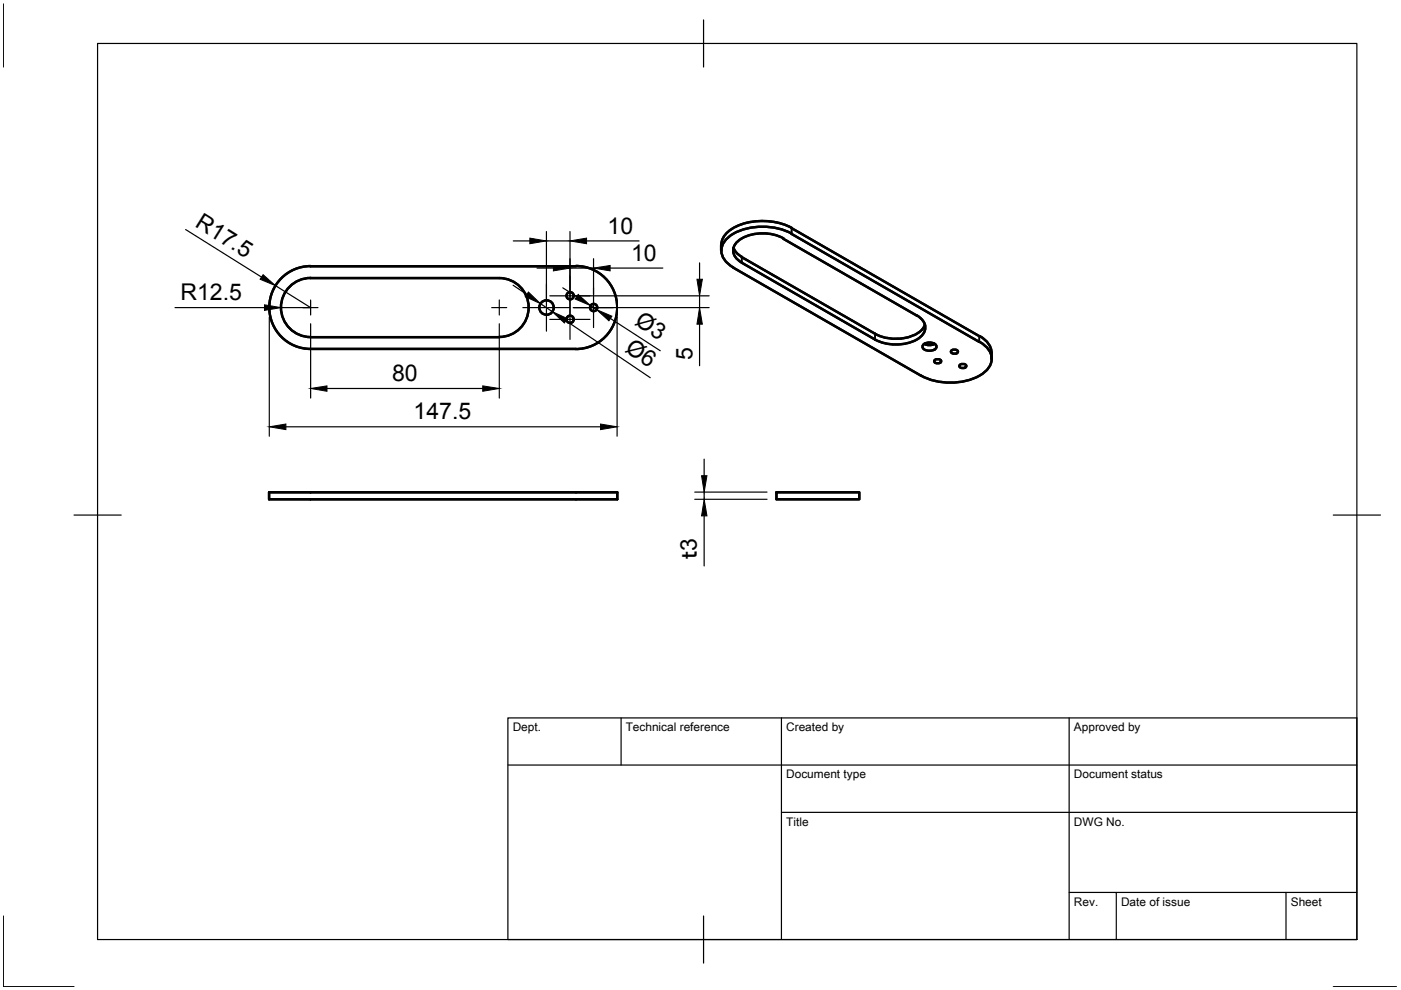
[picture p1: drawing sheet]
<svg xmlns="http://www.w3.org/2000/svg" width="297mm" height="210mm" viewBox="0 0 297 210" stroke-linecap="round" stroke-linejoin="round" font-family="sans-serif">
<g fill="none" stroke="#000" stroke-width=".51">
<path d="M65.8 56.5h56.3M105.8 59l-40-.1a6.3 6.3 0 0 0-6.2 6.3 6.3 6.3 0 0 0 6.2 6.3M105.9 59a6.2 6.2 0 0 1 6.2 6.2 6.2 6.2 0 0 1-6.2 6.2M122.1 56.4a8.8 8.8 0 0 1 8.8 8.8 8.8 8.8 0 0 1-8.8 8.8h-56.3a8.8 8.8 0 0 1-8.7-8.8 8.8 8.8 0 0 1 8.8-8.8M152.9 51.9v1.3M155.5 56.8l39.8 22.9M155.5 52.5a3.3 3.3 0 0 0 1.8 1.9M157.3 54.5l28.2 16.3a9.4 9.4 0 0 0 9.7-.6l.9-1.4M166.1 50.6l28.3 16.3a2.72 2.72 0 0 1 1.8 2.5 2.72 2.72 0 0 1-1.8 2.6 9.9 9.9 0 0 1-8.9 0l-28.2-16.3M166.1 50.6a9.4 9.4 0 0 0-9.6 .5 2.47 2.47 0 0 0 0 4.1l.8 .5M167.8 49.6l39.8 22.9M167.8 48.4l39.8 22.9"/>
<path d="M167.9 49.6a13.3 13.3 0 0 0-13.3 .6 3.5 3.5 0 0 0 0 5.9l.9 .6M167.9 48.3a13.4 13.4 0 0 0-13.2 .5 4 4 0 0 0-1.8 3.1M65.8 71.5h40M195.7 73.1a1.94 1.94 0 0 1 2.8 .3 1.26 1.26 0 0 1-1.7 1 1.1 1.1 0 0 1-1.2-1zM196 72.9a2.41 2.41 0 0 0 2.1 0M198.3 76.3l.5-.2a.58 .58 0 0 1 .7 .6l-.7 .3a.58 .58 0 0 1-.7-.5zM201.8 74.2l.6-.1a.58 .58 0 0 1 .7 .6l-.7 .3a.58 .58 0 0 1-.8-.6zM203.6 77.3l.5-.1a.58 .58 0 0 1 .8 .5l-.8 .3a.58 .58 0 0 1-.7-.5zM207.7 72.5a4 4 0 0 1 2.4 4.6 6.9 6.9 0 0 1-5.3 3.7 13.8 13.8 0 0 1-9.5-1.2M207.7 71.3a4.4 4.4 0 0 1 2.5 3.6M210.2 74.9v1.2M57.1 104.4h73.8v1.5h-73.8z"/>
<path d="M164.6 104.4h17.6v1.5h-17.6z"/>
<circle cx="115.9" cy="65.2" r="1.53"/>
<circle cx="120.9" cy="67.7" r=".77"/>
<circle cx="120.9" cy="62.7" r=".77"/>
<circle cx="125.9" cy="65.2" r=".77"/>
</g>
<path d="M157.3 54.5v1.2M167.8 48.4v1.2M185.5 70.8v1.2M207.6 71.3v1.2" fill="none" stroke="#000" stroke-width=".34"/>
<!-- layer: BORDER -->
<path d="M.7 .8v13.4M20.7 9.2h267v190h-267zM149.2 4.2v10M15.7 109.2h10M282.7 109.2h10M.7 194.2v15h15M149.2 194.2v10M282.7 209.2h13.4" fill="none" stroke="#000" stroke-width=".25"/>
<!-- layer: TITLEBLOCK -->
<path d="M107.7 152.2h180v47h-180zM131.7 152.2v10M165.7 152.2v47M226.7 152.2v47M107.7 162.2h180M165.7 172.2h122M226.7 189.2h61M236.7 189.2v10M272.7 189.2v10" fill="none" stroke="#000" stroke-width=".25"/>
<!-- layer: Center Lines -->
<g fill="none" stroke="#000" stroke-width=".25">
<path d="M120.8 58.4v4.2M64.2 65.2h3.2M65.9 63.6v3.2M104.3 65.2h3.1M105.9 63.6v3.2M110.9 65.2h4.7M115.7 65.2h.3M115.9 60.2v4.7M115.9 65.1v.2M115.9 65.5v4.7M116.1 65.2h4.7M116.6 62.7h4.1"/>
<path d="M116.6 67.7h4.1M120.8 62.7h4.3M120.8 67.7h4.3M120.8 62.6v4.9M120.8 67.6v.2M120.8 67.9v4.1M121.6 65.2h4.1M125.8 65.2h.1M125.8 61v4.1M125.8 65.1v4.4M126 65.2h4.1"/>
</g>
<!-- layer: 0 -->
<g fill="none" stroke="#000" stroke-width=".25">
<path d="M39.4 48.7l16 10M108.8 51.1h3.5M113.9 56.8h3.4M115.9 49.1v14.8M115.9 51.1h4.9M120.8 49.1v14.8M120.8 56.8h5M124.4 51.1h11.1M125.8 54.8v7.5M129.4 56.8h11.1M148.3 55.7v3.5M37.1 65.2h19"/>
<path d="M57.1 67.2v25.3M58.4 60.6l7.5 4.6h-6.3M65.9 68.7v15.7M105.9 68.7v15.7M108.8 60.5l2.9 1.9M114.6 64.4l2.5 1.7M119.3 61l3 1.9M120 68l17.9 12.1M121.5 65.2h28.9M121.5 62.7h28.9M125.2 64.8l1.3 .8M129.4 67.5l10.6 6.9"/>
<path d="M130.8 67.2v25.3M148.3 62.7v2.5M148.3 68.7v8.8M60.6 90.5h66.7M69.3 82.4h33M149.3 97.4v3.5M147.3 104.3h15.3M147.3 105.9h15.3M149.3 104.3v1.6M149.3 109.4v10.6"/>
</g>
<g fill="#000" stroke="#000" stroke-width=".21">
<path d="M55.8 58.2l2.6 2.4-3.3-1.4zM112.3 50.5l3.6 .6-3.6 .6zM117.3 56.3l3.5 .5-3.5 .6zM120.8 51.1l3.6-.6v1.2zM125.8 56.8l3.6-.5v1.1zM147.8 59.2h1.1l-.6 3.5zM56.1 64.6l3.5 .6-3.5 .6zM112 61.9l2.6 2.5-3.2-1.5zM117.1 66.1l3.2 1.4-.6 1zM122.6 62.4l2.6 2.4-3.3-1.4zM126.5 65.6l3.2 1.4-.6 1zM148.3 65.2l.6 3.5h-1.1z"/>
<path d="M57.1 90.5l3.5-.6v1.2zM65.9 82.4l3.4-.6v1.2zM102.3 81.8l3.6 .6-3.6 .6zM127.3 89.9l3.5 .6-3.5 .6zM148.7 100.9h1.2l-.6 3.4zM149.3 105.9l.6 3.5h-1.2z"/>
</g>
<text font-size="5.1" x="147.7" y="118.6" transform="rotate(-90 147.7 118.6)">ｔ3</text>
<g font-size="4.9">
<text x="41.1" y="47.9" transform="rotate(32 41.1 47.9)">R17.5</text>
<text x="128.8" y="49.5">10</text>
<text x="133.8" y="55.3">10</text>
<text x="38.3" y="63.7">R12.5</text>
<text x="134.4" y="68.7" transform="rotate(33 134.4 68.7)">Ø3</text>
<text x="132.3" y="74.4" transform="rotate(34 132.3 74.4)">Ø6</text>
<text x="146.8" y="76.2" transform="rotate(-90 146.8 76.2)">5</text>
<text x="83.1" y="80.8">80</text>
<text x="87.7" y="88.9">147.5</text>
</g>
<g font-size="2.5">
<text x="108.7" y="155">Dept.</text>
<text x="132.7" y="155">Technical reference</text>
<text x="166.7" y="155">Created by</text>
<text x="227.7" y="155">Approved by</text>
<text x="166.7" y="165">Document type</text>
<text x="227.7" y="165">Document status</text>
<text x="166.7" y="175">Title</text>
<text x="227.7" y="175">DWG No.</text>
<text x="227.7" y="192">Rev.</text>
<text x="237.7" y="192">Date of issue</text>
<text x="273.7" y="192">Sheet</text>
</g>
</svg>
